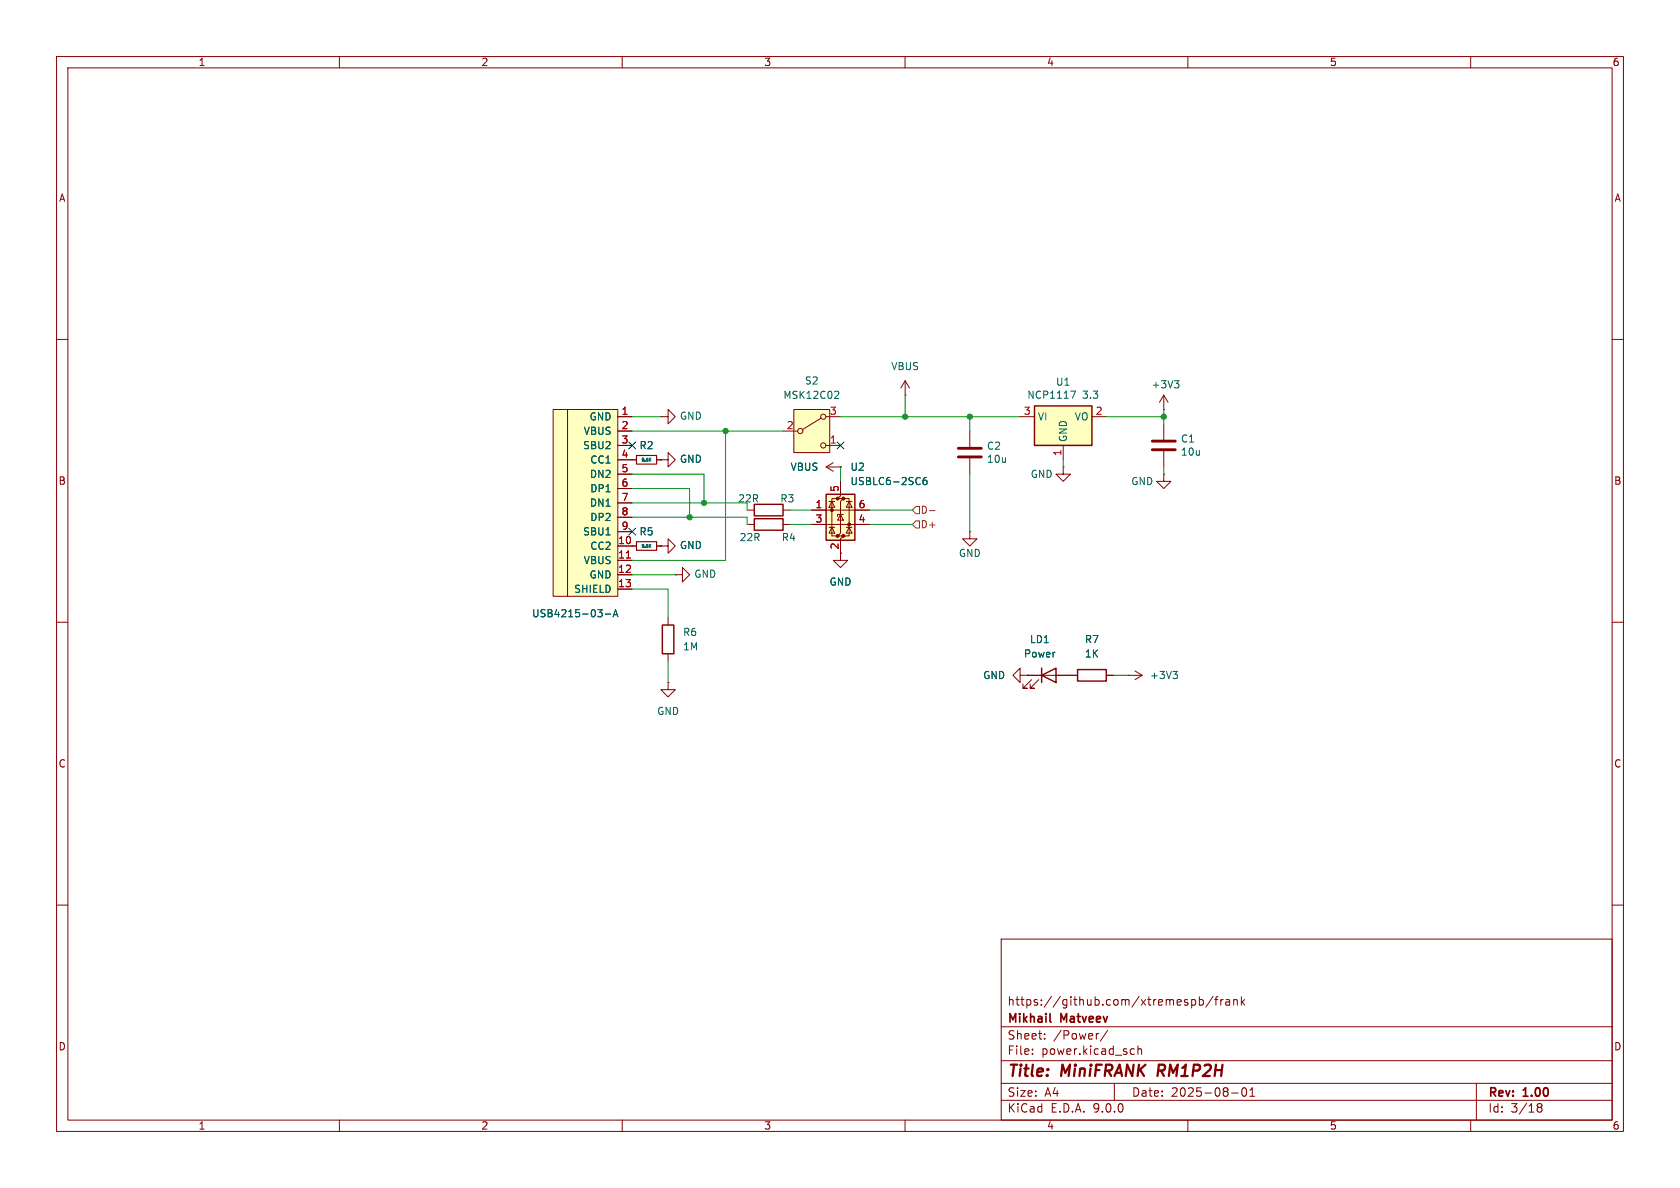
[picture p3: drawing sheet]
<svg xmlns="http://www.w3.org/2000/svg" width="297mm" height="210mm" viewBox="0 0 297 210" stroke-linecap="round" stroke-linejoin="round" font-family="sans-serif">
<g fill="none" stroke="#840000" stroke-width=".18">
<path d="M10 10h277v190h-277zM12 12h273v186h-273zM60 10v2M110 10v2M160 10v2M210 10v2M260 10v2M10 60h2M116.8 73.7h1.3v-1.3l1.3 1.3-1.3 1.2v-1.2M116.8 73.7h.1M205.7 72.4h.1M205.7 69.9v2.5"/>
<path d="M205.7 74.9v2.8M205.7 79.8v2.8M205.7 69.9l-.7 1.2M205.7 69.9l.8 1.2M285 60h2M111.8 96.5h.7M116.1 96.5h.7M205.7 83.8v1.3h1.3l-1.3 1.3-1.2-1.3h1.2M205.7 83.8h.1M10 110h2M118.1 109.2v1.3M118.1 115.6v1.2"/>
<path d="M180.3 119.4v-1.3l-1.2 1.3 1.2 1.3v-1.3h1.3M181.6 119.4h.1M285 110h2M118.1 120.7v1.2h1.3l-1.3 1.3-1.3-1.3h1.3M118.1 120.7h.1M10 160h2M177 166h108v32h-108zM210.7 176.8l.4-.1 .3 .3v.4l-.2 .2h-.5M212 176.8l.5-.1 .2 .3v.4l-.1 .2h-.6M212 176.2v1.5M214.5 176.1l-1.3 2M214.7 176.7h.6"/>
<path d="M215.3 176.2l-.3 .2v1.3M215.8 176.7v1M216.2 176.7l-.2 .1-.2 .2M216.7 176.8h.6l.1 .9M217.4 177.1h-.5a.29 .29 0 0 0-.2 .3 .29 .29 0 0 0 .2 .3l.5-.1M218.1 176.8l.2-.1 .4 .1v.9M218.1 176.7v1M219.5 176.2v1.5M219.6 177.1l.4 .6M220 176.7l-.5 .6M285 160h2M60 198v2"/>
<path d="M110 198v2M160 198v2M177 194.5h108M177 191.5h108M177 187.5h108M177 181.5h108M182.5 186.3v.1M182.5 185.5v.1M184.7 183.6v.1M184.7 182.8v.1M194.2 182.7l-.2 .1M195.8 182.1l-1.3 2"/>
<path d="M197 191.5v3M200.1 185.4l.4 .1M200.5 186.3l-.4 .1M201.2 185.5l.2-.1 .3 .1 .1 .9M201.2 184.9v1.5M210 198v2M217.7 193.2h1.2M219.7 192.4l.2-.1a.81 .81 0 0 1 .6 .6 .81 .81 0 0 1-.3 .8l-.2 .1a.81 .81 0 0 1-.3-1.4zM221 193.8h.8M221 192.7l.4-.4v1.5M260 198v2M261 191.5v6.5"/>
<path d="M271.7 195.5l.3 .2M271.7 195.4l.3-.3 .5 .1 .1 .3-.3 .2M272 195.7h.3M272 195.7l-.3 .3M272.3 195.7l.3 .3-.1 .5-.5 .1-.3-.3"/>
</g>
<path d="M204.9 188.2l-.3 2" fill="none" stroke="#840000" stroke-width=".4"/>
<path d="M185.6 180.5l.2 .2" fill="none" stroke="#840000" stroke-width=".3"/>
<path d="M117.1 110.5h2v5.1h-2z" fill="none" stroke="#840000" stroke-width=".25"/>
<path d="M203.7 78h4.1M203.7 79.5h4.1" fill="none" stroke="#840000" stroke-width=".51"/>
<path d="M207.6 67.3h.8l-.4 .5M208.2 67.8l.2 .2v.3l-.2 .3M114.8 96.5l.3 .2M115.1 96.2l-.3 .3" fill="none" stroke="#006464" stroke-width=".18"/>
<path d="M112.5 95.8h3.6v1.5h-3.6z" fill="none" stroke="#840000" stroke-width=".2"/>
<g fill="#ffffc2">
<path d="M97.8 72.4h2.5v33h-2.5z"/>
<path d="M100.3 72.4h8.9v33h-8.9z"/>
</g>
<g fill="none" stroke="#840000" stroke-width=".18">
<path d="M97.8 72.4h2.5v33h-2.5zM100.3 72.4h8.9v33h-8.9zM109.2 73.7h2.6M109.2 76.2h2.6M109.2 78.7h2.6M160 69.9h.1M160 67.3l-.7 1.3M160 67.3l.8 1.3M160 67.3v2.6M109.2 81.3h2.6M109.2 83.8h2.6M109.2 86.4h2.6"/>
<path d="M109.2 88.9h2.6M109.2 91.4h2.6M109.2 94h2.6M109.2 96.5h2.6M109.2 99.1h2.6M132.1 90.2h1.2M138.4 90.2h1.3M146 82.6l1.3 .7M146 82.6h2.6M147.3 81.8l-1.3 .8M148.6 82.6h.1M109.2 101.6h2.6"/>
<path d="M109.2 104.1h2.6"/>
</g>
<path d="M110.7 98.6h.8" fill="none" stroke="#a90000" stroke-width=".18"/>
<path d="M105.7 107.8h.8l-.5 .5M106.4 108.4v.5M107 108.6h1M108.4 109l.4-1.2 .4 1.2M108.5 108.7h.6" fill="none" stroke="#006464" stroke-width=".18"/>
<path d="M133.3 89.2h5.1v2h-5.1z" fill="none" stroke="#840000" stroke-width=".25"/>
<path d="M140.3 72.4h6.4v7.6h-6.4z" fill="#ffffc2"/>
<g fill="none" stroke="#840000" stroke-width=".18">
<path d="M138.4 76.2h2.6M140.3 72.4h6.4v7.6h-6.4zM145.2 73.9l-3.3 2M146 73.7h2.6M146 78.7h2.6M111.8 81.3h.7M116.1 81.3h.7M116.8 96.5h1.3v-1.2l1.3 1.2-1.3 1.3v-1.3M116.8 96.5h.1M171.4 94v1.3h1.3l-1.3 1.2-1.2-1.2h1.2M171.4 94h.1M119.4 101.6h1.2v-1.3l1.3 1.3-1.3 1.3v-1.3"/>
<path d="M119.4 101.6h.1"/>
<circle cx="141.5" cy="76.2" r=".46"/>
<circle cx="145.5" cy="73.7" r=".46"/>
<circle cx="145.5" cy="78.7" r=".46"/>
</g>
<path d="M147.7 69.2h.5l.1 .3-.8 .9h.8M114.8 81.2l.3 .3M115.1 81l-.3 .3" fill="none" stroke="#006464" stroke-width=".18"/>
<path d="M112.5 80.5h3.6v1.5h-3.6z" fill="none" stroke="#840000" stroke-width=".2"/>
<path d="M146 87.4h5.1v8.1h-5.1z" fill="#ffffc2"/>
<g fill="#840000" stroke="#840000" stroke-width=".18">
<circle cx="147.1" cy="90.2" r=".25"/>
<circle cx="148.1" cy="88.1" r=".25"/>
<circle cx="148.1" cy="94.7" r=".25"/>
<circle cx="149.1" cy="88.1" r=".25"/>
<circle cx="149.1" cy="94.7" r=".25"/>
<circle cx="150.1" cy="92.7" r=".25"/>
</g>
<g fill="none" stroke="#840000" stroke-width=".18">
<path d="M171.4 76.2v2.8M116.8 81.3h1.3v-1.3l1.3 1.3-1.3 1.3v-1.3M116.8 81.3h.1M132.1 92.7h1.2M138.4 92.7h1.3M143.5 90.2h10.2M143.5 92.7h10.2M146.6 93.2h1M146.6 88.6h1M147.1 88.6l.5 1.1h-1zM147.1 93.2l.5 1h-1zM148.1 88.1h-1v6.6h1"/>
<path d="M148.6 85.1v2.5l-.5 .5h1l-.5 .5v5.6l-.5 .5h1l-.5 .6v3.8h1.3l-1.3 1.2-1.3-1.2h1.3M148.6 90.9l.5 1h-1zM149.1 90.9h-1v.4M149.1 88.1h1v6.6h-1M149.6 93.2h1M149.6 88.6h1M150.1 88.6l.5 1.1h-1zM150.1 93.2l.5 1h-1zM171.4 81v2.8M199.4 119.4h.1M199.4 119.4h2.5M200.7 118.6l1.2 .8"/>
<path d="M201.9 119.4l-1.2 .7"/>
</g>
<path d="M133.3 91.7h5.1v2h-5.1zM146 87.4h5.1v8.1h-5.1z" fill="none" stroke="#840000" stroke-width=".25"/>
<path d="M163.8 84.4l-.4 .1a.86 .86 0 0 0 0 1.2l.4-.2 .1-.4-.2-.2h-.3l-.2 .2M207.4 118.7h.7l-.4 .5M207.9 119.2l.2 .2v.3l-.2 .3" fill="none" stroke="#006464" stroke-width=".18"/>
<path d="M169.4 79.2h4.1M169.4 80.8h4.1" fill="none" stroke="#840000" stroke-width=".51"/>
<path d="M182.9 71.8h10.1v6.9h-10.1z" fill="#ffffc2"/>
<path d="M182.9 71.8h10.1v6.9h-10.1zM184.1 119.4l2.6-1.3v2.6zM184.1 118.1v2.6M190.5 118.4h5.1v2h-5.1z" fill="none" stroke="#840000" stroke-width=".25"/>
<g fill="none" stroke="#840000" stroke-width=".18">
<path d="M109.2 73.7h2.6M109.2 76.2h2.6M109.2 78.7h2.6M180.3 73.7h2.6M188 78.7v2.6M193 73.7h2.6M109.2 81.3h3.3M109.2 83.8h2.6M109.2 86.4h2.6M109.2 88.9h2.6M109.2 91.4h2.6M109.2 94h2.6"/>
<path d="M109.2 96.5h3.3M109.2 99.1h2.6M116.1 81.3h.7M116.1 96.5h.7M116.8 81.3h.1M116.8 96.5h.1M143.5 90.2h2.5M143.5 92.7h2.5M148.6 82.6h.1M148.6 85.1v2.5M148.6 95.3v2.5M151.1 90.2h2.6"/>
<path d="M151.1 92.7h2.6M188 82.6v1.2h1.2l-1.2 1.3-1.3-1.3h1.3M188 82.6h.1M109.2 101.6h2.6M109.2 104.1h2.6M181.6 119.4h.1M181.6 119.4h8.9M195.6 119.4h1.2M182.4 120.1l-1.6 1.6h.8h-.8v-.8M183.6 120.1l-1.5 1.6h.8h-.8v-.8"/>
</g>
<path d="M189.3 69.1h.8l-.5 1.3M114.8 81.2l.3 .3M114.8 96.5l.3 .2M115.1 81l-.3 .3M115.1 96.2l-.3 .3M163.8 84.4l-.4 .1a.86 .86 0 0 0 0 1.2l.4-.2 .1-.4-.2-.2h-.3l-.2 .2M105.7 107.8h.8l-.5 .5M106.4 108.4v.5M107 108.6h1M108.4 109l.4-1.2 .4 1.2M108.5 108.7h.6" fill="none" stroke="#006464" stroke-width=".18"/>
<path d="M161.9 89.5h.7v1.3h-.7l-.6-.6zM161.9 92.1h.7v1.2h-.7l-.6-.6zM164.3 90.3h1" fill="none" stroke="#725600" stroke-width=".18"/>
<g fill="none" stroke="#009600" stroke-width=".18">
<path d="M111.8 73.7h5M111.8 76.2h26.6M128.3 76.2v22.9h-16.5M148.6 73.7h31.7M160 69.9v3.8M171.4 73.7v2.5M195.6 73.7h10.1M205.7 72.4v2.5M111.8 83.8h12.7v5.1M111.8 88.9h20.3v1.3M111.8 91.4h20.3v1.3M111.8 86.4h10.1v5"/>
<path d="M139.7 90.2h3.8M139.7 92.7h3.8M148.6 82.6v2.5M153.7 90.2h7.6M153.7 92.7h7.6M171.4 83.8v10.2M188 81.3v1.3M205.7 82.6v1.2M111.8 101.6h7.6M111.8 104.1h6.3v5.1M118.1 116.8v3.9M196.8 119.4h2.6"/>
</g>
<path d="M111.2 78.1l1.2 1.2M112.4 78.1l-1.2 1.2M148 78.1l1.2 1.2M149.2 78.1l-1.2 1.2M111.2 93.4l1.2 1.2M112.4 93.4l-1.2 1.2" fill="none" stroke="#000084" stroke-width=".18"/>
<path d="M110.7 98.6h.8" fill="none" stroke="#a90000" stroke-width=".18"/>
<g fill="#009600" stroke="#009600" stroke-width=".18">
<circle cx="205.7" cy="73.7" r=".46"/>
<circle cx="160" cy="73.7" r=".46"/>
<circle cx="171.4" cy="73.7" r=".46"/>
<circle cx="124.5" cy="88.9" r=".46"/>
<circle cx="128.3" cy="76.2" r=".46"/>
<circle cx="121.9" cy="91.4" r=".46"/>
</g>
<g font-size="2.8" fill="#840000">
<text x="178" y="190.9">Title:</text>
<text x="187.7" y="190.9">MiniFRANK</text>
<text x="205.5" y="190.9">RM1P2H</text>
</g>
<g font-size="2.1" fill="#840000">
<text x="178" y="178">https://github.com/xtremespb/frank</text>
<text x="178" y="184">Sheet:</text>
<text x="178" y="181.2">Mikhail</text>
<text x="186.2" y="184">/Power/</text>
<text x="187.6" y="181.2">Matveev</text>
<text x="178" y="186.7">File:</text>
<text x="184.1" y="186.7">power.kicad_sch</text>
<text x="178" y="196.9">KiCad</text>
<text x="178" y="194.1">Size:</text>
<text x="184.7" y="194.1">A4</text>
<text x="185.7" y="196.9">E.D.A.</text>
<text x="193.3" y="196.9">9.0.0</text>
<text x="200" y="194.1">Date:</text>
<text x="207" y="194.1">2025-08-01</text>
<text x="263" y="194.3">Rev:</text>
<text x="263" y="196.9">Id:</text>
<text x="267.1" y="196.9">3/18</text>
<text x="269.4" y="194.3">1.00</text>
</g>
<g font-size="1.8" fill="#840000">
<text x="35" y="11.9">1</text>
<text x="85" y="11.9">2</text>
<text x="135" y="11.9">3</text>
<text x="185" y="11.9">4</text>
<text x="235" y="11.9">5</text>
<text x="285" y="11.9">6</text>
<text x="10.3" y="35.9">A</text>
<text x="285.3" y="35.9">A</text>
<text x="10.3" y="85.9">B</text>
<text x="285.3" y="85.9">B</text>
<text x="148.3" y="97.2" transform="rotate(-90 148.3 97.2)">2</text>
<text x="10.3" y="135.9">C</text>
<text x="285.3" y="135.9">C</text>
<text x="10.3" y="185.9">D</text>
<text x="285.3" y="185.9">D</text>
<text x="35" y="199.9">1</text>
<text x="85" y="199.9">2</text>
<text x="135" y="199.9">3</text>
<text x="185" y="199.9">4</text>
<text x="235" y="199.9">5</text>
<text x="285" y="199.9">6</text>
</g>
<g font-size="1.8" fill="#006464">
<text x="157.5" y="65.6">VBUS</text>
<text x="138.4" y="70.7">MSK12C02</text>
<text x="142.2" y="68.2">S2</text>
<text x="181.5" y="70.7">NCP1117</text>
<text x="186.6" y="68.4">U1</text>
<text x="191.4" y="70.7">3.3</text>
<text x="203.5" y="68.9">+3V3</text>
<text x="103.1" y="77.1">VBUS</text>
<text x="104.1" y="74.5">GND</text>
<text x="120.1" y="74.4">GND</text>
<text x="183.4" y="74.5">VI</text>
<text x="189.9" y="74.5">VO</text>
<text x="103" y="79.6">SBU2</text>
<text x="104.3" y="82.1">CC1</text>
<text x="113" y="79.6">R2</text>
<text x="120.1" y="82">GND</text>
<text x="139.7" y="83.4">VBUS</text>
<text x="150.3" y="83.4">U2</text>
<text x="174.4" y="79.7">C2</text>
<text x="174.4" y="82">10u</text>
<text x="188.8" y="78.2" transform="rotate(-90 188.8 78.2)">GND</text>
<text x="208.7" y="78.4">C1</text>
<text x="208.7" y="80.7">10u</text>
<text x="104.2" y="84.7">DN2</text>
<text x="104.2" y="89.8">DN1</text>
<text x="104.3" y="87.2">DP1</text>
<text x="130.4" y="89">22R</text>
<text x="137.9" y="89">R3</text>
<text x="150.3" y="86">USBLC6-2SC6</text>
<text x="182.1" y="84.7">GND</text>
<text x="199.9" y="86">GND</text>
<text x="103" y="94.8">SBU1</text>
<text x="104.3" y="92.3">DP2</text>
<text x="113" y="94.8">R5</text>
<text x="130.6" y="95.9">22R</text>
<text x="138.1" y="95.9">R4</text>
<text x="103.1" y="99.9">VBUS</text>
<text x="104.3" y="97.4">CC2</text>
<text x="120.1" y="97.3">GND</text>
<text x="169.4" y="98.7">GND</text>
<text x="101.4" y="105">SHIELD</text>
<text x="104.1" y="102.5">GND</text>
<text x="122.6" y="102.3">GND</text>
<text x="146.6" y="103.7">GND</text>
<text x="94" y="109.3">USB4215-03-A</text>
<text x="120.7" y="112.6">R6</text>
<text x="182" y="113.9">LD1</text>
<text x="191.7" y="113.9">R7</text>
<text x="120.7" y="115.2">1M</text>
<text x="180.9" y="116.4">Power</text>
<text x="191.7" y="116.4">1K</text>
<text x="173.7" y="120.2">GND</text>
<text x="203.2" y="120.2">+3V3</text>
<text x="116.1" y="126.6">GND</text>
</g>
<g font-size="1.8" fill="#a90000">
<text x="109.8" y="73.4">1</text>
<text x="109.8" y="75.9">2</text>
<text x="139" y="75.9">2</text>
<text x="146.6" y="73.4">3</text>
<text x="180.9" y="73.4">3</text>
<text x="193.6" y="73.4">2</text>
<text x="109.8" y="78.5">3</text>
<text x="109.8" y="81">4</text>
<text x="109.8" y="83.6">5</text>
<text x="146.6" y="78.5">1</text>
<text x="187.7" y="80.7" transform="rotate(-90 187.7 80.7)">1</text>
<text x="109.8" y="86.1">6</text>
<text x="109.8" y="88.6">7</text>
<text x="144.1" y="89.9">1</text>
<text x="148.3" y="87.1" transform="rotate(-90 148.3 87.1)">5</text>
<text x="151.7" y="89.9">6</text>
<text x="109.8" y="91.2">8</text>
<text x="109.8" y="93.7">9</text>
<text x="144.1" y="92.5">3</text>
<text x="151.7" y="92.5">4</text>
<text x="109.2" y="96.3">10</text>
<text x="109.2" y="98.8">11</text>
<text x="109.2" y="101.3">12</text>
<text x="109.2" y="103.9">13</text>
</g>
<g font-size="1.8" fill="#725600">
<text x="162.7" y="91">D-</text>
<text x="162.7" y="93.6">D+</text>
</g>
<g font-size=".7" fill="#006464">
<text x="113.3" y="81.7">5.1K</text>
<text x="113.3" y="97">5.1K</text>
</g>
</svg>
